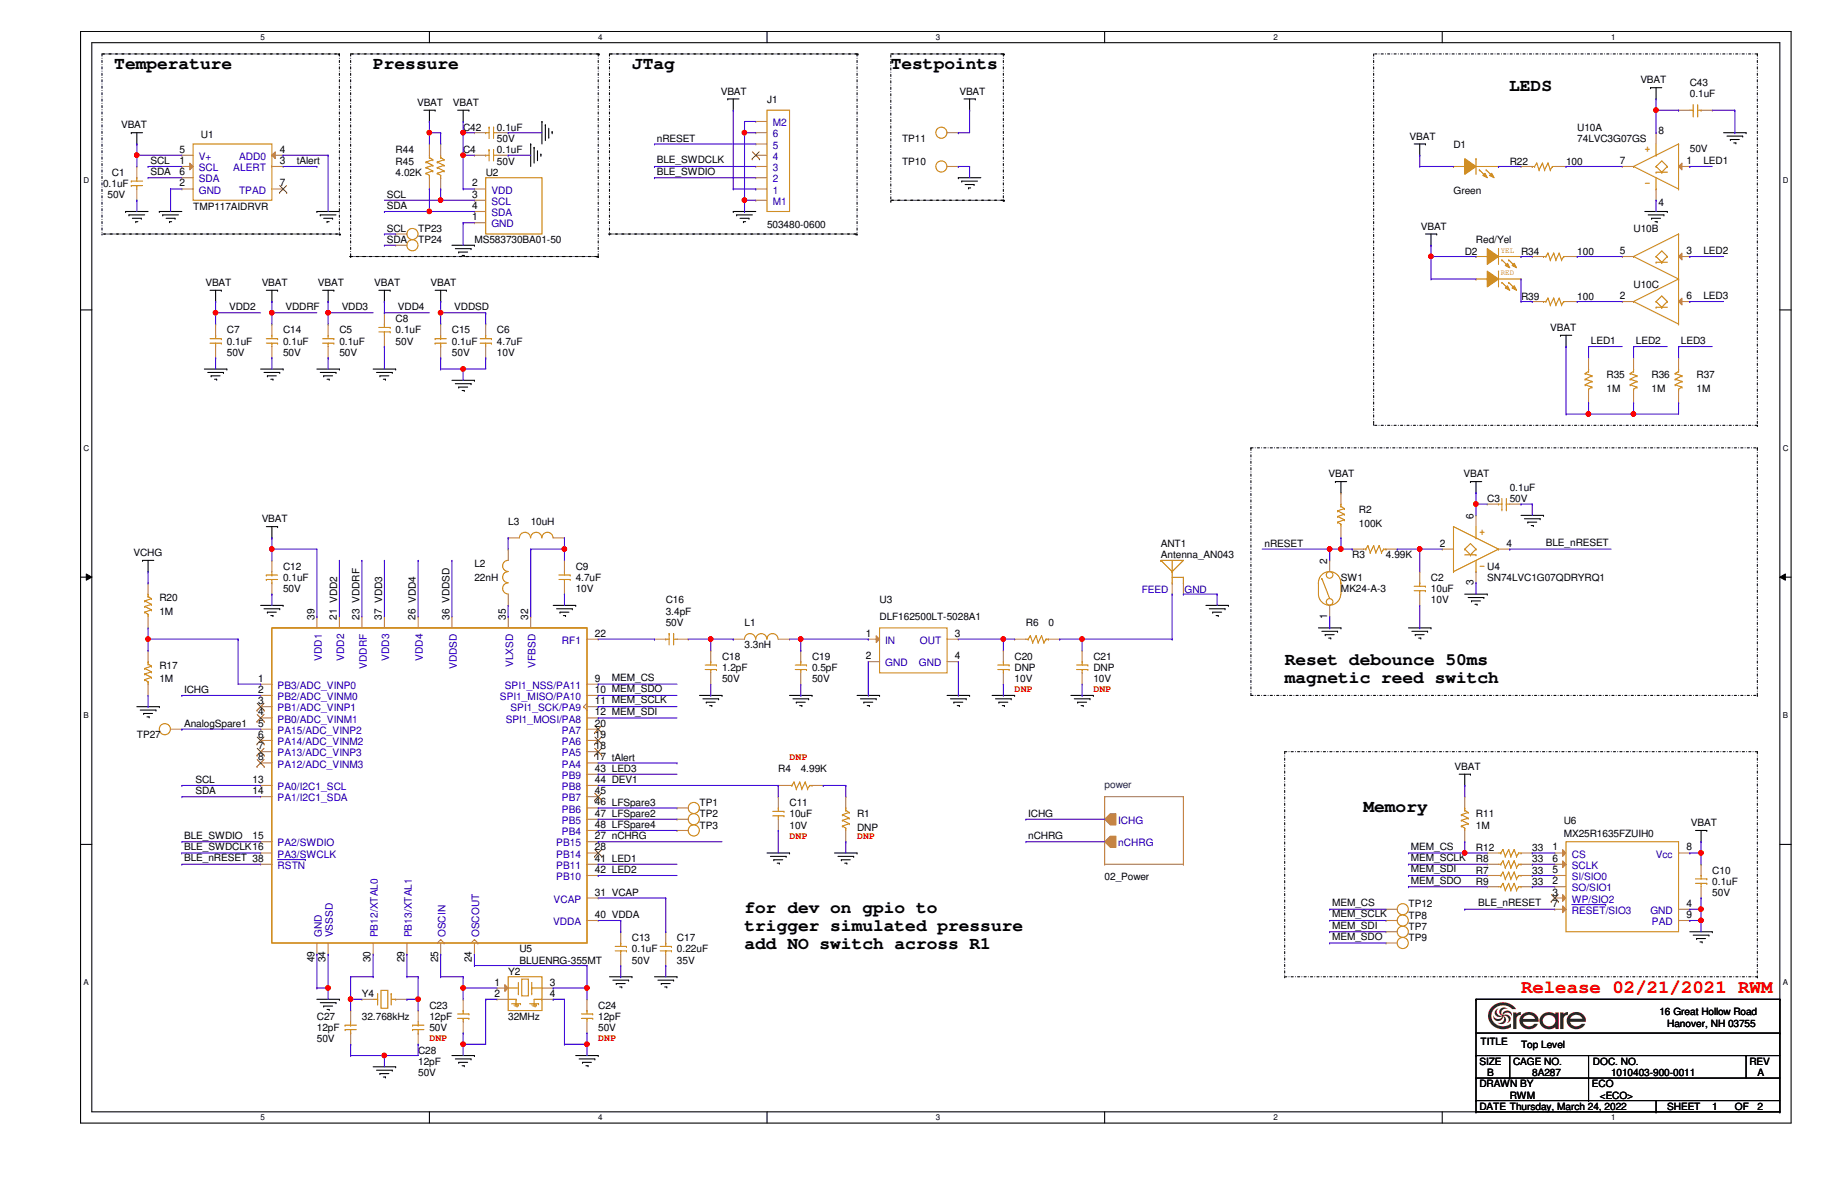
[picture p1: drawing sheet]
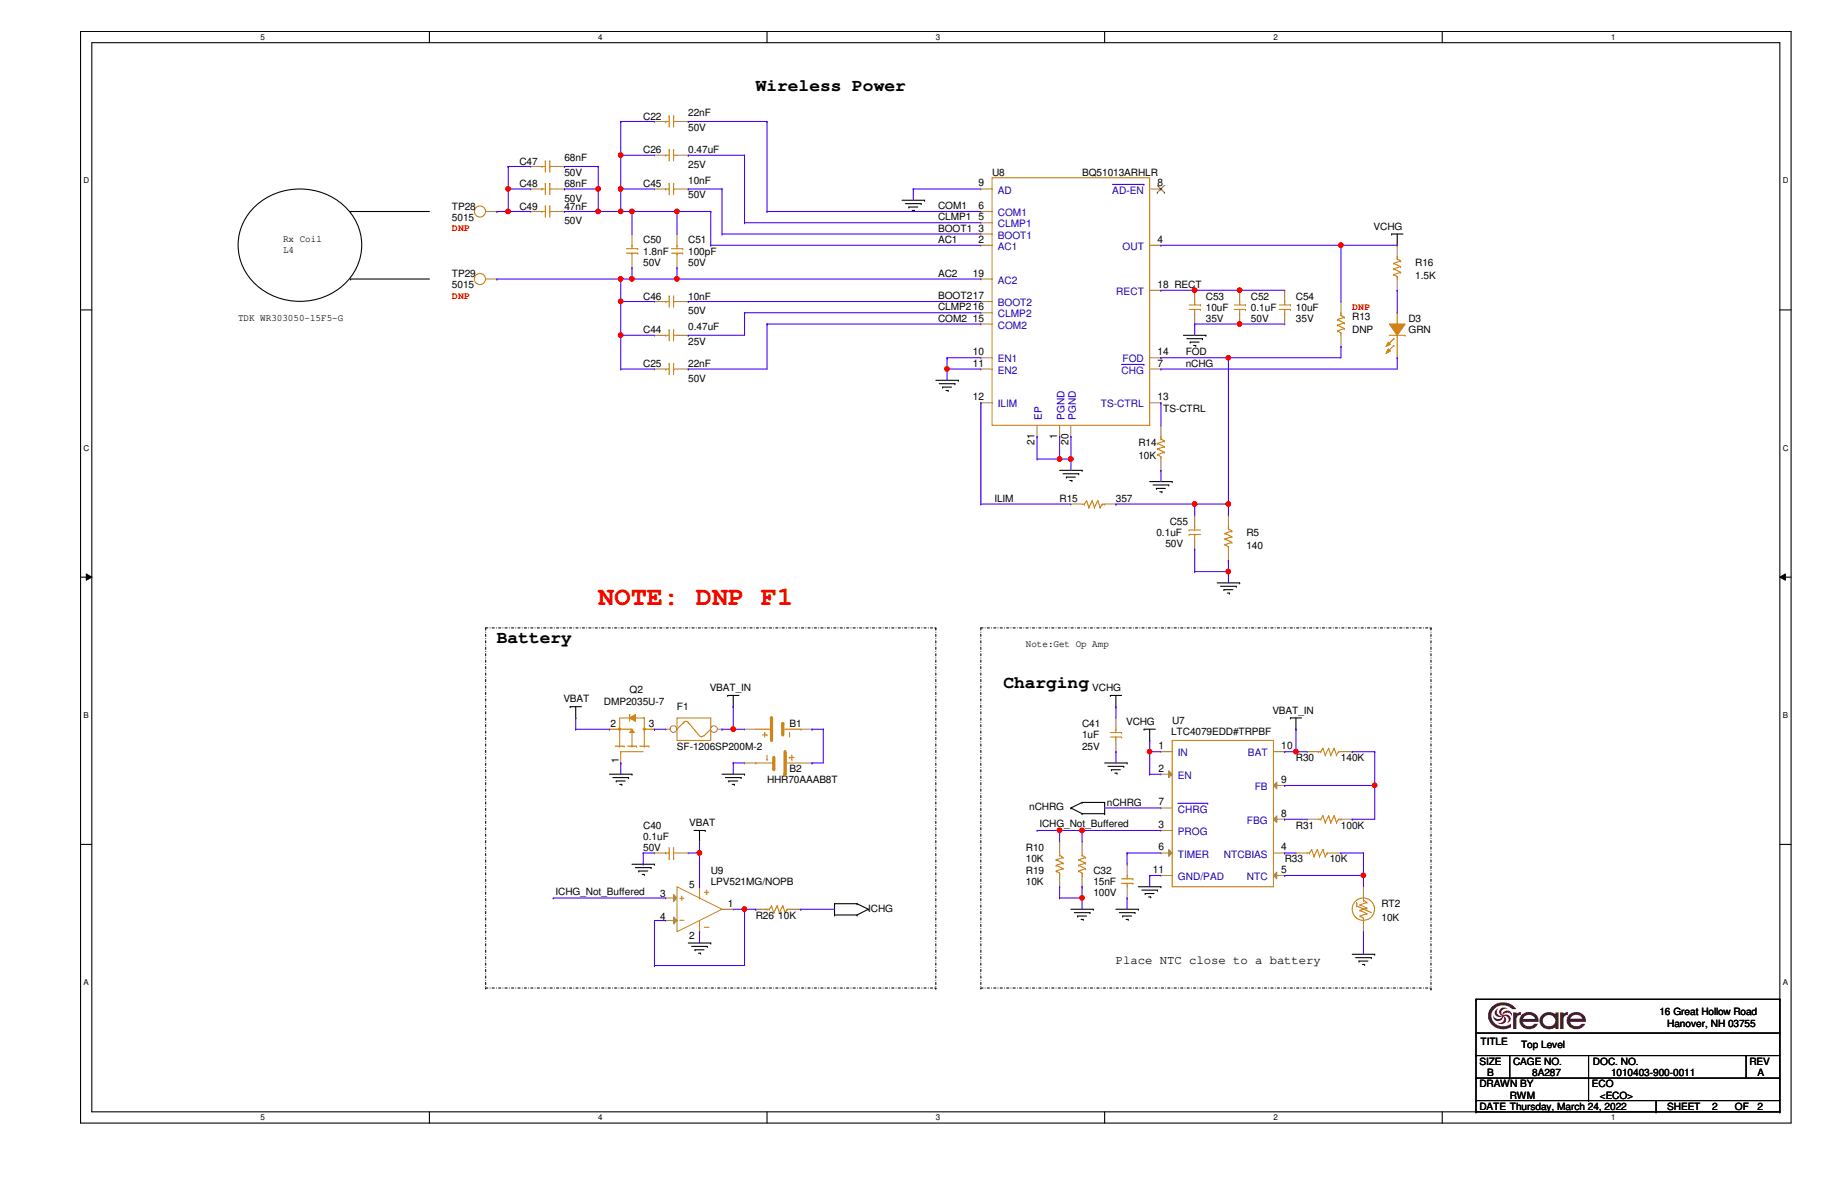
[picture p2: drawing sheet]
# OrCAD Capture schematic 1010403-900-0011_Sch_Rev-A.DSN

## Sheets
1 01_Top: size B; title: Top Level; rev: A; note: 1010403-900-0010
2 02_Power: size B; title: Power; block power

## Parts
sheet 01_Top
ANT1  Antenna_AN043  [pcbantenna_an043]
C1  0.1uF  [CAPC100X50X55L20N]
C2  10uF  [CAPC100X50X90L25N]
C3  0.1uF  [CAPC100X50X55L20N]
C4  0.1uF  [CAPC100X50X55L20N]
C5  0.1uF  [CAPC100X50X55L20N]
C6  4.7uF  [CAPC100X50X80L25N]
C7  0.1uF  [CAPC100X50X55L20N]
C8  0.1uF  [CAPC100X50X55L20N]
C9  4.7uF  [CAPC102X52X65L15N]
C10  0.1uF  [CAPC100X50X55L20N]
C11  10uF  [CAPC100X50X90L25N]
C12  0.1uF  [CAPC100X50X55L20N]
C13  0.1uF  [CAPC100X50X55L20N]
C14  0.1uF  [CAPC100X50X55L20N]
C15  0.1uF  [CAPC100X50X55L20N]
C16  3.4pF  [CAPC100X50X55L22N]
C17  0.22uF  [CAPC100X50X60L15N]
C18  1.2pF  [CAPC100X50X55L25N]
C19  0.5pF  [CAPC100X50X55L25N]
C20  DNP  [CAPC100X50X55L15N]
C21  DNP  [CAPC100X50X55L15N]
C23  12pF  [CAPC100X50X55L25N]
C24  12pF  [CAPC100X50X55L25N]
C27  12pF  [CAPC100X50X55L25N]
C28  12pF  [CAPC100X50X55L25N]
C42  0.1uF  [CAPC100X50X55L20N]
C43  0.1uF  [CAPC100X50X55L20N]
D1  Green  [LEDC200X125X120L40N]
D2  Red/Yel  [SUNLED_XZM2CRKCYK55W-8]
J1  503480-0600  [Molex_503480-0600]
L1  3.3nH  [INDC100X60X60L20N]
L2  22nH  [INDC100X50X55L25N]
L3  10uH  [indc160x80x90l35n]
R1  DNP  [RESC205X125X50L35N]
R2  100K  [RESC100X50X40L25]
R3  4.99K  [RESC100X50X40L25]
R4  4.99K  [RESC100X50X40L25]
R6  0  [RESC100X50X40L25]
R7  33  [RESC100X50X40L25]
R8  33  [RESC100X50X40L25]
R9  33  [RESC100X50X40L25]
R11  1M  [RESC100X50X40L25]
R12  33  [RESC100X50X40L25]
R17  1M  [RESC1005X40N]
R20  1M  [RESC1005X40N]
R22  100  [RESC100X50X40L25]
R34  100  [RESC100X50X40L25]
R35  1M  [RESC100X50X40L25]
R36  1M  [RESC100X50X40L25]
R37  1M  [RESC100X50X40L25]
R39  100  [RESC100X50X40L25]
R44  4.02K  [RESC100X50X40L25]
R45  4.02K  [RESC100X50X40L25]
SW1  MK24-A-3  [standex_mk24-a-3]
TP1  DNP  [TP_C0635]
TP2  DNP  [TP_C0635]
TP3  DNP  [TP_C0635]
TP7  DNP  [TP_C0635]
TP8  DNP  [TP_C0635]
TP9  DNP  [TP_C0635]
TP10  DNP  [TP_C0635]
TP11  DNP  [TP_C0635]
TP12  DNP  [TP_C0635]
TP23  DNP  [TP_C0635]
TP24  DNP  [TP_C0635]
TP27  DNP  [TP_C0635]
U1  TMP117AIDRVR  [son7p65_200x200x80l25x30t160x100n]
U2  MS583730BA01-50  [icdfn4_330x330x285l130x130]
U3  DLF162500LT-5028A1  [tdk_dlf162500lt-5028a1]
U4  SN74LVC1G07QDRYRQ1  [pson6p50_145x100x55l30x20n]
U5  BLUENRG-355MT  [QFN49P40_600X600X105L40X21T450N]
U6  MX25R1635FZUIH0  [PSON9P50_200X300X60L40X25T160X20N]
U10  74LVC3G07GS  [PSON8P35_135X100X35L31X16N]  (sections A,B,C)
Y2  32MHz  [OSCCC200X160X46-4NA]
Y4  32.768kHz  [DFN160X100X50-2NA]
sheet 02_Power
B1  HHR70AAAB8T  [PANASONIC_HHR70AAAB8T]
B2  HHR70AAAB8T  [PANASONIC_HHR70AAAB8T]
C22  22nF  [CAPC100X50X55L25N]
C25  22nF  [CAPC100X50X55L25N]
C26  0.47uF  [CAPC100X50X55L15N]
C32  15nF  [CAPC160X80X90L35N]
C40  0.1uF  [CAPC100X50X55L20N]
C41  1uF  [CAPC1608X94N]
C44  0.47uF  [CAPC100X50X55L15N]
C45  10nF  [CAPC100X50X55L15N]
C46  10nF  [CAPC100X50X55L15N]
C47  68nF  [CAPC160X80X87L35N]
C48  68nF  [CAPC160X80X87L35N]
C49  47nF  [CAPC100X50X55L20N]
C50  1.8nF  [CAPC100X50X56L25N]
C51  100pF  [CAPC160X80X87L35N]
C52  0.1uF  [CAPC1608X94N]
C53  10uF  [CAPC160X80X100L37N]
C54  10uF  [CAPC160X80X100L37N]
C55  0.1uF  [CAPC100X50X55L20N]
D3  GRN  [LEDC1608X80N]
F1  SF-1206SP200M-2  [FUSC320X160X117L51N]
Q2  DMP2035U-7  [SOT23-3P91_240X120L53X44]
R5  140  [RESC1609X50N]
R10  10K  [RESC100X50X40L25]
R13  DNP  [RESC100X50X40L25]
R14  10K  [RESC100X50X40L25]
R15  357  [RESC155X85X50L30N]
R16  1.5K  [RESC1609X50N]
R19  10K  [RESC100X50X40L25]
R26  10K  [RESC100X50X40L25]
R30  140K  [RESC100X50X40L25]
R31  100K  [RESC100X50X40L25]
R33  10K  [RESC100X50X40L25]
RT2  10K  [THRMRB220W45L300T300H950]
TP28  5015  [TP340X180N]
TP29  5015  [TP340X180N]
U7  LTC4079EDD#TRPBF  [SON11P50_300X300X80L40X25T238X165N]
U8  BQ51013ARHLR  [QFN50P450X350X100-21N]
U9  LPV521MG/NOPB  [SOT23-5P65_210X110L36X22N]

## Blocks and their ports (port=net outside the block, where the names differ)
power = schematic 02_Power, on sheet 01_Top: nCHRG, ICHG

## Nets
GND_POWER: ANT1.1(GND) B2.2(NEG) C1.2 C2.2 C3.2 C4.2 C5.2 C6.2 C7.2 C8.2 C9.2 C10.2 C11.2 C12.1 C13.2 C14.2 C15.1 C17.2 C18.2 C19.2 C20.2 C21.2 C23.2 C24.2 C27.1 C28.1 C32.2 C40.1 C41.2 C42.2 C43.1 C52.2 C53.2 C54.2 C55.2 J1.6 J1.M1 J1.M2 Q2.1(G) R1.1 R5.1 R10.2 R14.1 R17.1 R19.2 RT2.2 SW1.1 TP10.1(TP) U1.2(GND) U1.4(ADD0) U2.1(GND) U3.2(GND) U3.4(GND) U4.3(GND) U5.34(VSSSD) U5.49(GND) U6.4(GND) U6.9(PAD) U7.11(GND/PAD) U8.1(PGND) U8.9(AD) U8.10(EN1) U8.11(EN2) U8.20(PGND) U8.21(EP) U9.2(V-) U10.4(GND) Y2.2(GND) Y2.4(GND)
VBAT: C1.1 C3.1 C4.1 C5.1 C6.1 C7.1 C8.1 C10.1 C12.2 C14.1 C15.2 C40.2 C42.1 C43.2 D1.2(A) D2.2(A-Red) D2.4(A-Yel) J1.1 Q2.2(S) R2.2 R11.2 R35.1 R36.1 R37.1 R44.1 R45.1 TP11.1(TP) U1.5(V+) U2.2(VDD) U4.6(Vcc) U5.21(VDD2) U5.23(VDDRF) U5.26(VDD4) U5.36(VDDSD) U5.37(VDD3) U5.39(VDD1) U6.8(Vcc) U9.5(V+) U10.8(Vcc)
VBAT_IN: B1.1(POS) F1.2 R30.2 U7.10(BAT)
VDDA: C13.1 U5.40(VDDA)
AnalogSpare1: TP27.1(TP) U5.5(PA15/ADC_VINP2)
BLE_nRESET: U4.4(Y) U5.38(~{RSTN}) U6.7(~{RESET}/SIO3)
BLE_SWDCLK: J1.3 U5.16(PA3/SWCLK)
BLE_SWDIO: J1.2 U5.15(PA2/SWDIO)
DEV1: C11.1 R4.1 U5.44(PB8)
ICHG: R26.1 U5.2(PB2/ADC_VINM0)
LED1: R35.2 U5.41(PB11) U10.1(1A)
LED2: R36.2 U5.42(PB10) U10.3(2A)
LED3: R37.2 U5.43(PB9) U10.6(3A)
LFSpare2: TP2.1(TP) U5.47(PB5)
LFSpare3: TP1.1(TP) U5.46(PB6)
LFSpare4: TP3.1(TP) U5.48(PB4)
MEM_CS: R11.1 R12.1 TP12.1(TP) U5.9(SPI1_NSS/PA11)
MEM_SCLK: R8.1 TP8.1(TP) U5.11(SPI1_SCK/PA9)
MEM_SDI: R7.1 TP7.1(TP) U5.12(SPI1_MOSI/PA8)
MEM_SDO: R9.1 TP9.1(TP) U5.10(SPI1_MISO/PA10)
nCHRG: U5.27(PB15) U7.7(~{CHRG})
nRESET: J1.5 R2.1 R3.1 SW1.2
power/AC1: C22.1 C26.1 C45.1 C47.2 C48.2 C49.2 C50.1 C51.1 U8.2(AC1)
power/AC2: C25.1 C44.1 C46.1 C50.2 C51.2 TP29.1(TP) U8.19(AC2)
power/BOOT1: C45.2 U8.3(BOOT1)
power/BOOT2: C46.2 U8.17(BOOT2)
power/CLMP1: C26.2 U8.5(CLMP1)
power/CLMP2: C44.2 U8.16(CLMP2)
power/COM1: C22.2 U8.6(COM1)
power/COM2: C25.2 U8.15(COM2)
power/FOD: C55.1 R5.2 R13.1 R15.2 U8.14(FOD)
power/ICHG_Not_Buffered: R10.1 R19.1 U7.3(PROG) U9.3(IN+)
power/ILIM: R15.1 U8.12(ILIM)
power/nCHG: D3.1(C) U8.7(~{CHG})
power/RECT: C52.1 C53.1 C54.1 U8.18(RECT)
power/TS-CTRL: R14.2 U8.13(TS-CTRL)
SCL: R45.2 TP23.1(TP) U1.1(SCL) U2.3(SCL) U5.13(PA0/I2C1_SCL)
SDA: R44.2 TP24.1(TP) U1.6(SDA) U2.4(SDA) U5.14(PA1/I2C1_SDA)
tAlert: U1.3(ALERT) U5.17(PA4)
VCAP: C17.1 U5.31(VCAP)
VCHG: C41.1 R13.2 R16.2 R20.2 U7.1(IN) U7.2(EN) U8.4(OUT)
N15057205: R12.2 U6.1(CS)
N15057239: R8.2 U6.6(SCLK)
N15057265: R7.2 U6.5(SI/SIO0)
N15057295: R9.2 U6.2(SO/SIO1)
N15172554: R34.1 U10.5(2Y)
N15172558: R39.1 U10.2(3Y)
N15173046: D2.3(C-Yel) R34.2
N15173050: D2.1(C-Red) R39.2
N15197976: D1.1(C) R22.2
N15197980: R22.1 U10.7(1Y)
N15217382: C2.1 R3.2 U4.2(A)
N15228069: C16.1 U5.22(RF1)
N15230394: C27.2 U5.30(PB12/XTAL0) Y4.2
N15230398: C28.2 U5.29(PB13/XTAL1) Y4.1
N15231077: C23.1 U5.25(OSCIN) Y2.1(IN)
N15231081: C24.1 U5.24(OSCOUT) Y2.3(OUTPUT)
N15253808: C9.1 L3.2 U5.32(VFBSD)
N15257122: R17.2 R20.1 U5.1(PB3/ADC_VINP0)
N15277400: R1.2 R4.2
N15288589: L2.1 U5.35(VLXSD)
N15293933: L2.2 L3.1
N15294382: C16.2 C18.1 L1.1
N15294859: C19.1 L1.2 U3.1(IN)
N15294866: C20.1 R6.1 U3.3(OUT)
N15294875: ANT1.2(FEED) C21.1 R6.2
power/N15069355: F1.1 Q2.3(D)
power/N15069411: B1.2(NEG) B2.1(POS)
power/N15070172: R30.1 R31.2 U7.9(FB)
power/N15070236: R31.1 U7.8(FBG)
power/N15070276: C32.1 U7.6(TIMER)
power/N15070284: R33.2 U7.4(NTCBIAS)
power/N15070288: R33.1 RT2.1(C1) U7.5(NTC)
power/N15130755: R26.2 U9.1(OUT) U9.4(IN-)
power/N15156716: C47.1 C48.1 C49.1 TP28.1(TP)
power/N15160261: D3.2(A) R16.1

Not connected (* = marked no-connect by the designer): J1 4*; U1 7(TPAD)*; U4 1 5; U5 3(PB1/ADC_VINP1)* 4(PB0/ADC_VINM1)* 6(PA14/ADC_VINM2)* 7(PA13/ADC_VINP3)* 8(PA12/ADC_VINM3)* 18(PA5)* 19(PA6)* 20(PA7)* 28(PB14)* 45(PB7)*; U6 3(WP/SIO2)*; U8 8(~{AD-EN})*

## Notes on the sheets
sheet 1
- Temperature
- Pressure
- JTag
- Testpoints
- LEDS
- Reset debounce 50ms
  magnetic reed switch
- DNP
- DNP
- DNP
- Memory
- DNP
- DNP
- for dev on gpio to
  trigger simulated pressure
  add NO switch across R1
- Release 02/21/2021 RWM
- DNP
- DNP
sheet 2
- Wireless Power
- DNP
- Rx Coil
- L4
- DNP
- DNP
- TDK WR303050-15F5-G
- NOTE: DNP F1
- Battery
- Note:Get Op Amp
- Charging
- Place NTC close to a battery
